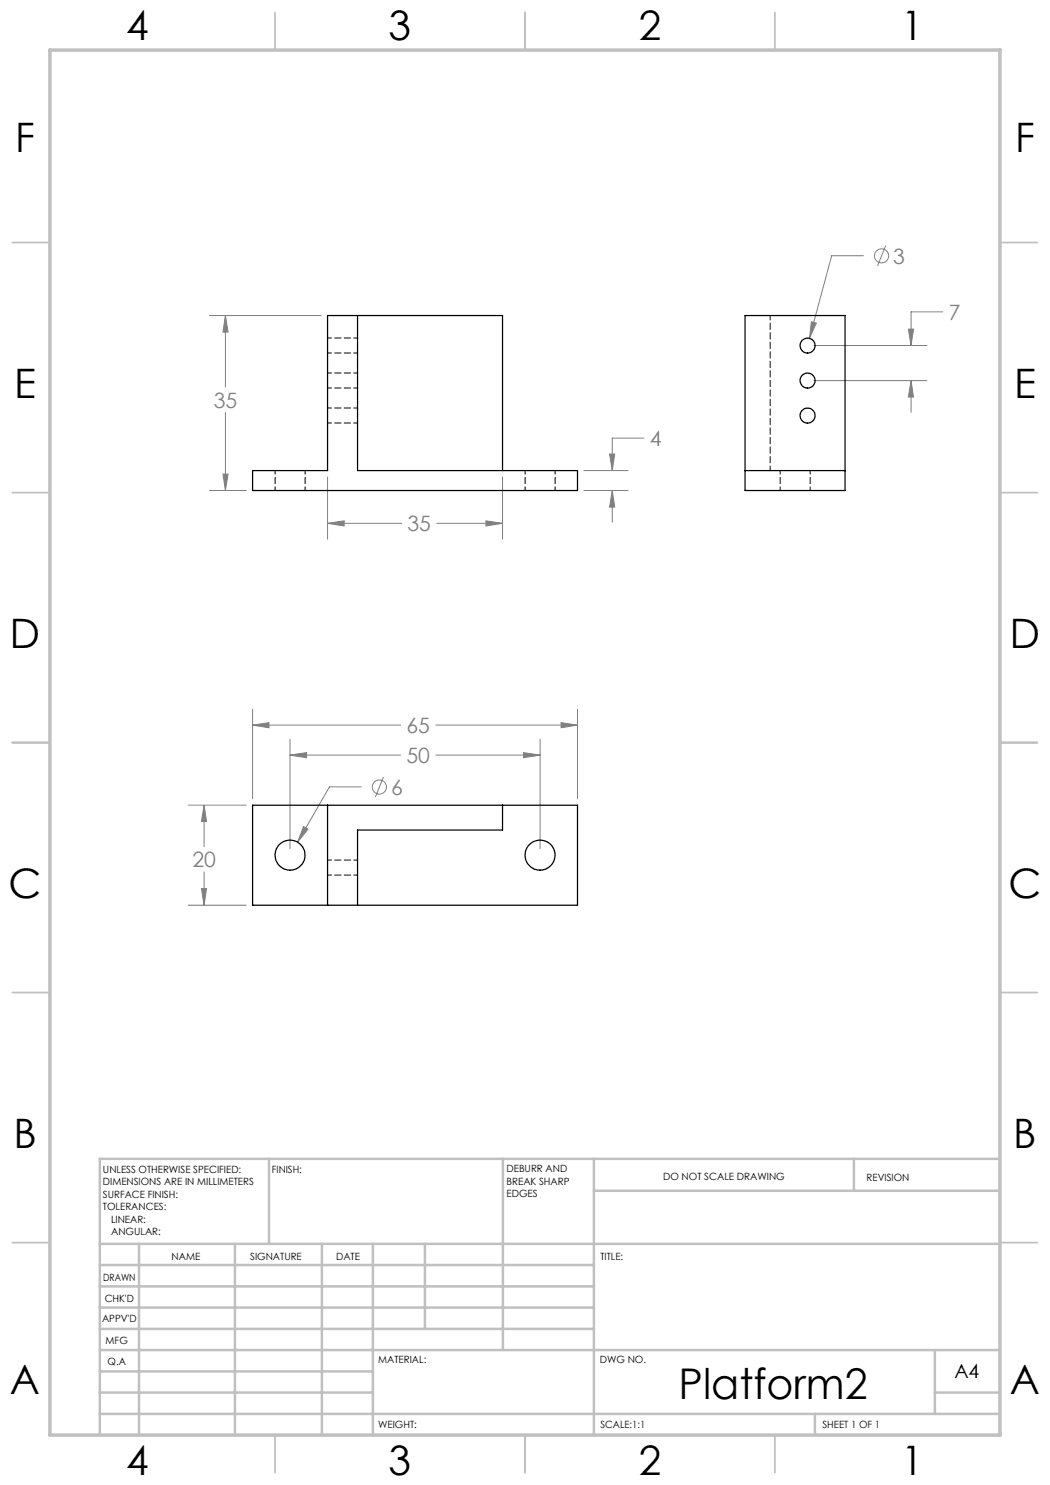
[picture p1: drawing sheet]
<svg xmlns="http://www.w3.org/2000/svg" width="210mm" height="297mm" viewBox="0 0 210 297" stroke-linecap="round" stroke-linejoin="round" font-family="sans-serif">
<g fill="none" stroke="#808080" stroke-width=".2">
<path d="M172.7 51.1h-6.4l-4.4 16.6M177.1 49.1l-1.6 4.1M41.9 63.1h22.3M45.1 63.1l.5 3.3h-1zM45.1 63.1v14.3M162.3 64.3l1 .3-1.4 3.1zM162.8 69.1h22.6M162.8 76.1h22.6M181.7 65.8h1l-.5 3.3zM182.2 76.1l.5 3.3h-1zM182.2 76.1v6.4M188.6 62.4h-6.4v6.7"/>
<path d="M41.9 98.1h7.3M44.6 94.8h1l-.5 3.3zM45.1 82.5v15.6M65.5 95.4v12.4M100.5 95.4v12.4M116.8 98.1h8.8M116.8 94.1h8.8M121.9 90.8h1l-.5 3.3zM122.4 98.1l.5 3.3h-1zM122.4 98.1v6.4M128.8 87.6h-6.4v6.5M65.5 104.7l3.3-.5v1z"/>
<path d="M65.5 104.7h14.8M87.3 104.7h13.2M97.2 104.2l3.3 .5-3.3 .5zM50.5 145l3.3-.5v1.1zM50.5 141.8v18M50.5 145h29.6M58 151l3.3-.5v1zM58 147.8v22M58 151h22.1M72.2 157.4h-6.3l-6.4 11M76.7 155.4l-1.6 4M87.2 145h28.3"/>
<path d="M87.2 151h20.8M104.7 150.5l3.3 .5-3.3 .5zM108 147.8v22M112.2 144.5l3.3 .5-3.3 .6zM115.5 141.8v18M37.6 161h11.6M40.3 177.7h1l-.5 3.3zM40.8 161l.5 3.3h-1zM40.8 161v8.3M40.8 174.4v6.6M60.7 165.3l.9 .5-2.1 2.6zM37.6 181h11.6"/>
<circle cx="176.3" cy="51.2" r="1.42"/>
<circle cx="75.9" cy="157.4" r="1.42"/>
</g>
<g fill="none" stroke="#c0c0c0" stroke-width=".35">
<path d="M55 2.5v7.5M105 2.5v7.5M155 2.5v7.5M2.5 48.5h7.5M200 48.5h7.5M2.5 98.5h7.5M200 98.5h7.5M2.5 148.5h7.5M200 148.5h7.5M2.5 198.5h7.5M200 198.5h7.5M2.5 248.5h7.5"/>
<path d="M200 248.5h7.5M55 287v7.5M105 287v7.5M155 287v7.5"/>
</g>
<g fill="none" stroke="#c0c0c0" stroke-width=".5">
<path d="M53.8 231.8v17M100.6 231.8v38.2M118.8 231.8v55.2M118.8 238.2h81.2M170.8 231.8v6.4M200 231.8h-180v55.2M20 248.8h180M20 257.3h98.8M20 253h98.8M27.8 248.8v38.2M47 248.8v38.2M64.4 248.8v38.2"/>
<path d="M74.6 248.8v38.2M85 248.8v17M20 265.8h98.8M20 261.5h98.8M20 278.5h54.6M20 274.3h54.6M20 270h180M187 278.5h13M187 270v12.8M20 282.8h180M163 282.8v4.2"/>
</g>
<path d="M10 10h190v277h-190z" fill="none" stroke="#c0c0c0" stroke-width=".7"/>
<path d="M65.5 104.7l3.3-.5v1zM97.2 104.2l3.3 .5-3.3 .5zM45.1 63.1l.5 3.3h-1zM44.6 94.8h1l-.5 3.3zM121.9 90.8h1l-.5 3.3zM122.4 98.1l.5 3.3h-1zM50.5 145l3.3-.5v1.1zM112.2 144.5l3.3 .5-3.3 .6zM40.8 161l.5 3.3h-1zM40.3 177.7h1l-.5 3.3zM60.7 165.3l-1.2 3.1 2.1-2.6zM58 151l3.3-.5v1zM104.7 150.5l3.3 .5-3.3 .5zM162.3 64.3l-.4 3.4 1.4-3.1zM181.7 65.8h1l-.5 3.3zM182.2 76.1l.5 3.3h-1z" fill="#808080"/>
<g fill="none" stroke="#000" stroke-width=".25">
<path d="M71.5 63.1v31h44v4h-65v-4h15v-31h35v31M149 63.1h20v35h-20zM149 94.1h20M50.5 161h65v20h-65zM65.5 161v20M100.5 161v5h-29v15"/>
<circle cx="161.5" cy="69.1" r="1.5"/>
<circle cx="161.5" cy="76.1" r="1.5"/>
<circle cx="161.5" cy="83.1" r="1.5"/>
<circle cx="58" cy="171" r="2.99"/>
<circle cx="108" cy="171" r="3"/>
</g>
<g fill="none" stroke="#000" stroke-width=".2" stroke-dasharray="1.3 .6" stroke-dashoffset=".5">
<path d="M65.5 77.6h6M65.5 70.6h6M71.5 74.6h-6M71.5 67.6h-6M55 94.1v4M61 98.1v-4M65.5 84.6h6M71.5 81.6h-6M105 94.1v4M111 98.1v-4M156 94.1v4M162 98.1v-4"/>
<path d="M65.5 175h6M71.5 172h-6"/>
</g>
<path d="M154 63.1v31" fill="none" stroke="#000" stroke-width=".2" stroke-dasharray="1.3 .6" stroke-dashoffset=".4"/>
<text font-size="8.5" x="135.7" y="279.7">Platform2</text>
<g font-size="8.1">
<text x="25.2" y="8">4</text>
<text x="77.7" y="8">3</text>
<text x="127.7" y="8">2</text>
<text x="180.2" y="8">1</text>
<text x="3" y="30.4">F</text>
<text x="203" y="30.4">F</text>
<text x="2.8" y="79.6">E</text>
<text x="202.8" y="79.6">E</text>
<text x="2" y="129.6">D</text>
<text x="202" y="129.6">D</text>
<text x="1.7" y="179.6">C</text>
<text x="201.7" y="179.6">C</text>
<text x="2.7" y="229.6">B</text>
<text x="202.7" y="229.6">B</text>
<text x="2" y="278.9">A</text>
<text x="202" y="278.9">A</text>
<text x="25.2" y="295">4</text>
<text x="77.7" y="295">3</text>
<text x="127.7" y="295">2</text>
<text x="180.2" y="295">1</text>
</g>
<g font-size="4.2" fill="#808080">
<text x="178.7" y="52.7">3</text>
<text x="189.7" y="64">7</text>
<text x="42.8" y="81.5">35</text>
<text x="130" y="89.2">4</text>
<text x="81.5" y="106.3">35</text>
<text x="81.3" y="146.6">65</text>
<text x="81.3" y="152.6">50</text>
<text x="78.2" y="158.9">6</text>
<text x="38.5" y="173.4">20</text>
</g>
<text font-size="3.9" x="190.9" y="275.5">A4</text>
<g font-size="2">
<text x="20.6" y="234.6">UNLESS OTHERWISE SPECIFIED:</text>
<text x="20.6" y="237.1">DIMENSIONS ARE IN MILLIMETERS</text>
<text x="20.6" y="239.6">SURFACE FINISH:</text>
<text x="54.4" y="234.6">FINISH:</text>
<text x="101.3" y="234.5">DEBURR AND</text>
<text x="101.3" y="237">BREAK SHARP</text>
<text x="101.3" y="239.5">EDGES</text>
<text x="132.6" y="236">DO NOT SCALE DRAWING</text>
<text x="173.3" y="236.2">REVISION</text>
<text x="20.6" y="242.1">TOLERANCES:</text>
<text x="22.2" y="244.6">LINEAR:</text>
<text x="22.2" y="247.1">ANGULAR:</text>
<text x="34.3" y="252">NAME</text>
<text x="50" y="251.9">SIGNATURE</text>
<text x="67.2" y="251.9">DATE</text>
<text x="120.1" y="251.9">TITLE:</text>
<text x="20.6" y="256.1">DRAWN</text>
<text x="20.9" y="260.3">CHK'D</text>
<text x="20.4" y="264.4">APPV'D</text>
<text x="21.1" y="268.8">MFG</text>
<text x="21.5" y="273">Q.A</text>
<text x="75.6" y="272.5">MATERIAL:</text>
<text x="120" y="272.5">DWG NO.</text>
<text x="75.6" y="285.5">WEIGHT:</text>
<text x="120.1" y="285.6">SCALE:1:1</text>
<text x="164.5" y="285.6">SHEET 1 OF 1</text>
</g>
</svg>
